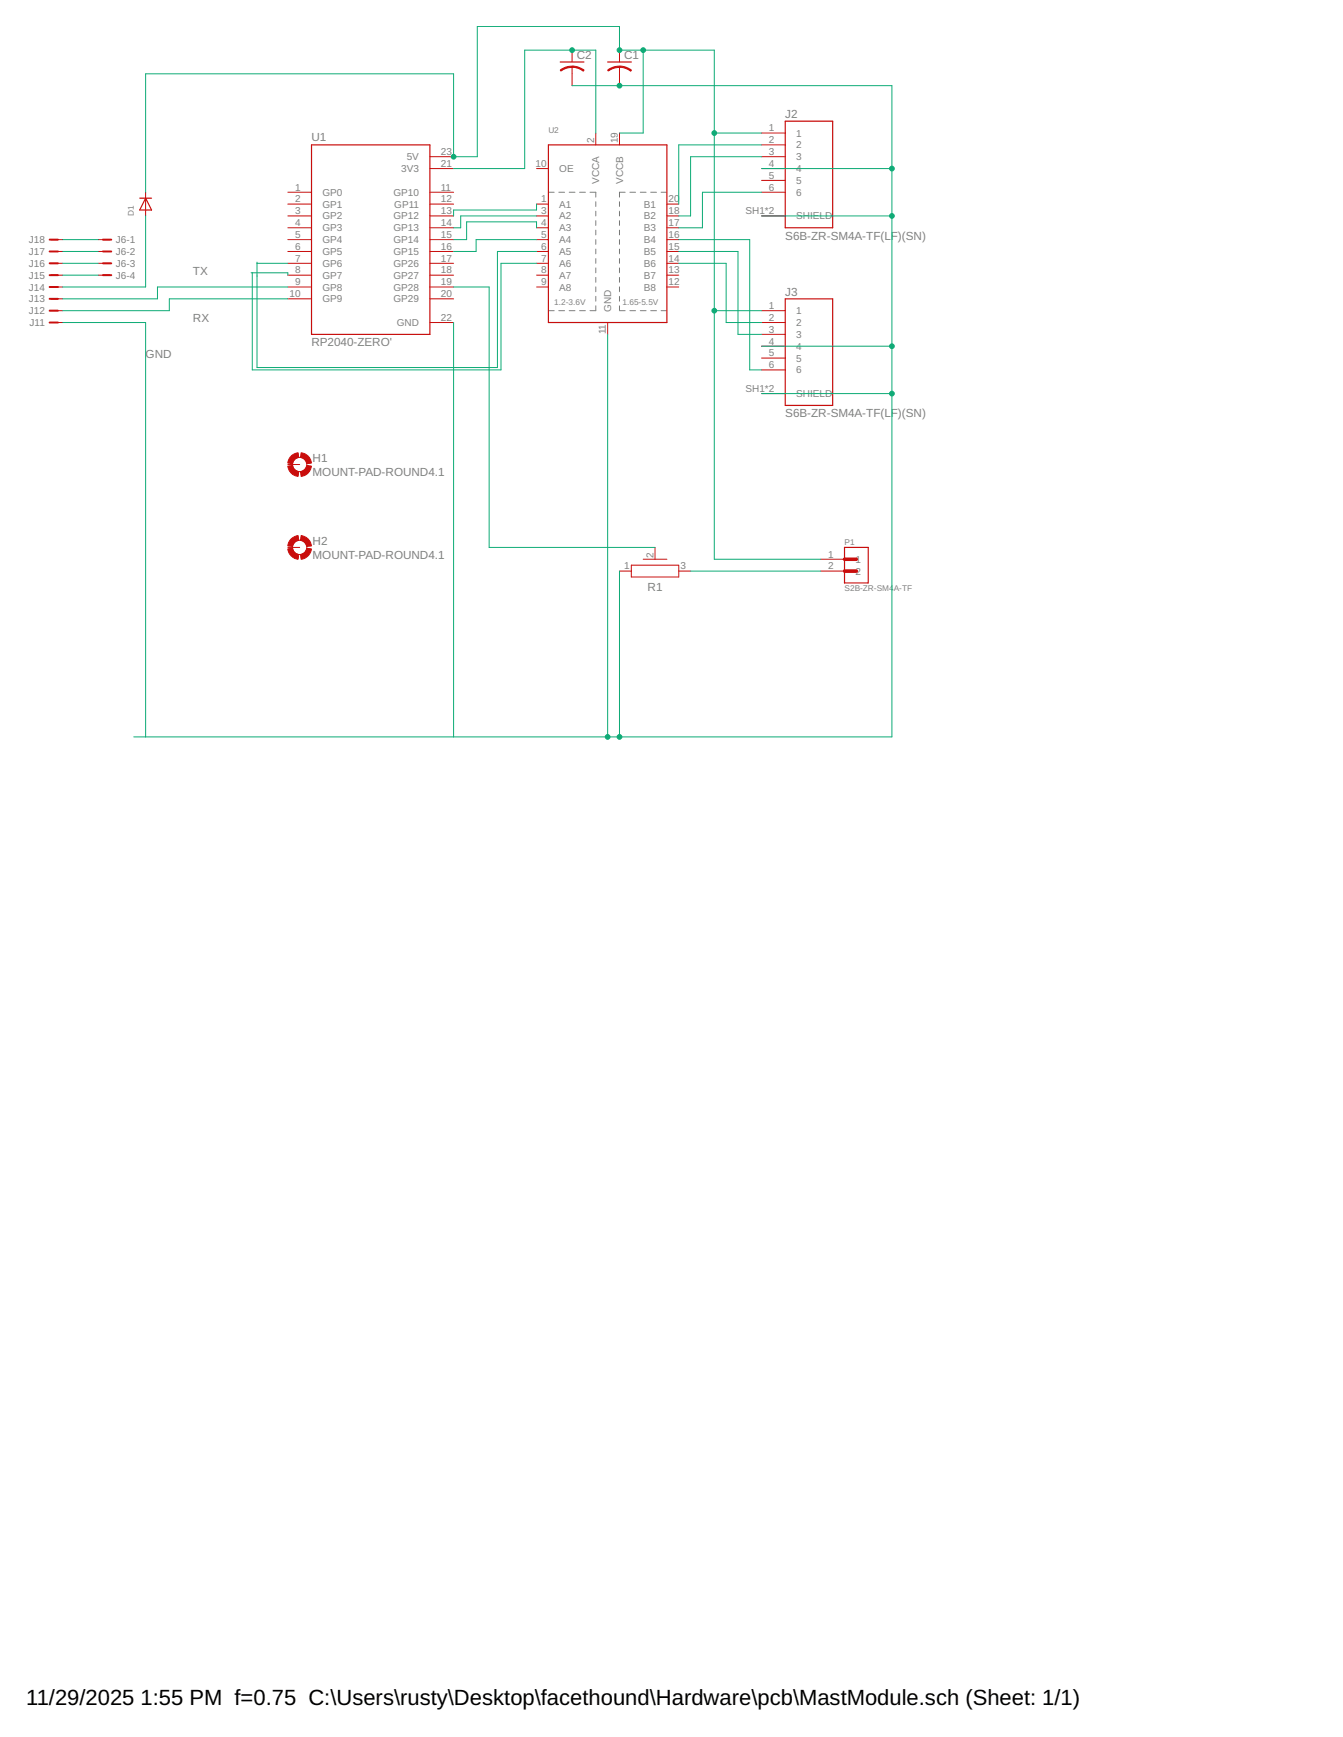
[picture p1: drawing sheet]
<svg xmlns="http://www.w3.org/2000/svg" width="216mm" height="279mm" viewBox="0 0 216 279" stroke-linecap="round" stroke-linejoin="round" font-family="sans-serif">
<g fill="none" stroke="#808080" stroke-width=".16">
<path d="M88.2 30.9h.9M89.8 30.9h1M91.5 30.9h.9M93.2 30.9h.9M94.8 30.9h1v.8M95.8 32.4v.8M95.8 34v.7M95.8 35.5v.8M95.8 37v.8M95.8 38.5v.8M99.6 32.4v.8M99.6 34v.7"/>
<path d="M99.6 35.5v.8M99.6 37v.8M99.6 38.5v.8M100.5 30.9h-.9v.8M101.3 30.9h.9M102.9 30.9h1M104.6 30.9h.9M106.3 30.9h.9M88.2 50h.9M89.8 50h1M91.5 50h.9M93.2 50h.9"/>
<path d="M95.8 49.2v.8h-1M95.8 40.1v.7M95.8 41.6v.8M95.8 43.1v.8M95.8 44.6v.8M95.8 46.1v.8M95.8 47.7v.8M99.6 49.2v.8h.9M99.6 40.1v.7M99.6 41.6v.8M99.6 43.1v.8M99.6 44.6v.8"/>
<path d="M99.6 46.1v.8M99.6 47.7v.8M101.3 50h.9M102.9 50h1M104.6 50h.9M106.3 50h.9"/>
</g>
<path d="M90.1 10h3.8M97.7 10h3.8M126.2 19.5h7.7v17.1h-7.7zM22.5 31.9h1.9M23.4 31.9l1 1.9h-1.9zM50.1 23.3h19v30.5h-19zM88.2 23.3h19v28.6h-19zM126.2 48.1h7.7v17.1h-7.7zM135.8 88.1h3.8v5.7h-3.8z" fill="none" stroke="#c90d0c" stroke-width=".19"/>
<g fill="none" stroke="#c90d0c" stroke-width=".16">
<path d="M92 8.1v1.9M92 10.7v3.1M99.6 8.1v1.9M99.6 10.7v3.1M8.2 38.5h1.9M15.8 38.5h1.9M23.4 30.9v3.8M46.3 38.5h3.8M46.3 36.6h3.8M46.3 34.7h3.8M46.3 32.8h3.8M46.3 30.9h3.8"/>
<path d="M69.1 38.5h3.8M69.1 36.6h3.8M69.1 27.1h3.8M69.1 25.2h3.8M69.1 34.7h3.8M69.1 32.8h3.8M69.1 30.9h3.8M86.3 38.5h1.9M86.3 36.6h1.9M86.3 27.1h1.9M86.3 34.7h1.9M86.3 32.8h1.9"/>
<path d="M95.8 21.4v1.9M99.6 21.4v1.9M107.2 38.5h1.9M107.2 36.6h1.9M107.2 34.7h1.9M107.2 32.8h1.9M122.4 27.1h3.8M122.4 25.2h3.8M122.4 34.7h3.8M122.4 30.9h3.8M122.4 21.4h3.8M122.4 23.3h3.8"/>
<path d="M122.4 29h3.8M8.2 48.1h1.9M8.2 46.2h1.9M8.2 44.3h1.9M8.2 42.4h1.9M8.2 40.4h1.9M8.2 51.9h1.9M8.2 50h1.9M15.8 44.3h1.9M15.8 42.4h1.9M15.8 40.4h1.9M46.3 48.1h3.8"/>
<path d="M46.3 46.2h3.8M46.3 44.3h3.8M46.3 42.4h3.8M46.3 40.4h3.8M69.1 48.1h3.8M69.1 46.2h3.8M69.1 44.3h3.8M69.1 42.4h3.8M69.1 40.4h3.8M69.1 51.9h3.8M86.3 46.2h1.9M86.3 44.3h1.9"/>
<path d="M86.3 42.4h1.9M86.3 40.4h1.9M97.7 51.9v1.9M107.2 46.2h1.9M107.2 44.3h1.9M107.2 42.4h1.9M107.2 40.4h1.9M122.4 51.9h3.8M122.4 50h3.8M122.4 53.8h3.8M122.4 55.7h3.8M122.4 57.6h3.8"/>
<path d="M122.4 59.5h3.8M46.3 74.7h1.9M122.4 63.3h3.8M46.3 88.1h1.9M99.6 91.9h1.9M101.5 90.9h7.6v1.9h-7.6zM103.4 90h3.8M105.3 88.1v1.9M109.1 91.9h1.9M132 90h3.8M132 91.9h3.8"/>
<circle cx="48.2" cy="74.7" r="1.14"/>
<circle cx="48.2" cy="88.1" r="1.14"/>
</g>
<g fill="#c90d0c" stroke="#c90d0c" stroke-width=".16">
<path d="M99.6 10.6l.6 .1 .8 .3 .5 .3-.1 .2a2.97 2.97 0 0 0-1.8-.7z" fill-rule="evenodd"/>
<path d="M97.7 11.3l1.3-.6 .6-.1v.2a2.93 2.93 0 0 0-1.8 .6z" fill-rule="evenodd"/>
<path d="M92 10.6l.6 .1 .8 .3 .5 .3-.1 .2a2.97 2.97 0 0 0-1.8-.7z" fill-rule="evenodd"/>
<path d="M90.1 11.3l1.3-.6 .6-.1v.2a2.93 2.93 0 0 0-1.8 .6z" fill-rule="evenodd"/>
<path d="M48.4 72.8a1.84 1.84 0 0 1 1.7 1.7l-.8 .1-.3-.7-.7-.3z" fill-rule="evenodd"/>
<path d="M46.8 73.4l.6-.4 .5-.2 .1 .8-.7 .3-.3 .7-.7-.1 .1-.5z" fill-rule="evenodd"/>
<path d="M46.3 75l.7-.1 .3 .6 .7 .4-.1 .7a1.84 1.84 0 0 1-1.6-1.6z" fill-rule="evenodd"/>
<path d="M48.3 75.9l.7-.4 .3-.6 .8 .1a1.84 1.84 0 0 1-1.7 1.6z" fill-rule="evenodd"/>
<path d="M48.4 86.1a1.88 1.88 0 0 1 1.7 1.7l-.8 .1-.3-.7-.7-.3z" fill-rule="evenodd"/>
<path d="M46.8 86.7l.6-.4 .5-.2 .1 .8-.7 .3-.3 .7-.7-.1 .1-.5z" fill-rule="evenodd"/>
<path d="M46.3 88.3l.7-.1 .3 .7 .7 .3-.1 .8a1.88 1.88 0 0 1-1.6-1.7z" fill-rule="evenodd"/>
<path d="M48.3 89.2l.7-.3 .3-.7 .8 .1a1.88 1.88 0 0 1-1.7 1.7z" fill-rule="evenodd"/>
</g>
<path d="M135.8 90h1.9M135.8 91.9h1.9" fill="none" stroke="#c90d0c" stroke-width=".57"/>
<path d="M8 38.5h1.3M16.6 38.5h1.3M8 40.4h1.3M8 42.4h1.3M8 44.3h1.3M8 51.9h1.3M8 50h1.3M8 48.1h1.3M8 46.2h1.3M16.6 40.4h1.3M16.6 42.4h1.3M16.6 44.3h1.3" fill="none" stroke="#c90d0c" stroke-width=".32"/>
<g fill="none" stroke="#0dab76" stroke-width=".16">
<path d="M92 13.8h51.4v104.7h-121.9M103.4 8.1v13.3h-3.8M10.1 38.5h5.7M23.4 30.9v-19h49.5v13.3h3.8v-20.9h22.9v3.8h15.2v81.9h17.2M23.4 34.7v11.5h-13.3M86.3 34.7h-12.2v1.9h-1.2M86.3 32.8v1h-13.4v.9M86.3 36.6v-.9h-11.3v2.8h-2.1M86.3 38.5h-9.8v1.9h-3.6M95.8 21.4v-13.3h-11.5v19h-11.4M109.1 38.5h11.4v21h1.9M114.8 21.4h7.6"/>
<path d="M122.4 27.1h21M122.4 25.2h-11.4v9.5h-1.9M122.4 34.7h21M122.4 23.3h-13.3v9.5M122.4 30.9h-9.5v5.7h-3.8M10.1 51.9h13.3v66.6M10.1 40.4h5.7M10.1 42.4h5.7M10.1 44.3h5.7M40.4 43.9h5.9v.4M41.3 42.4h5M46.3 46.2h-21v1.9h-15.2"/>
<path d="M46.3 48.1h-19.1v1.9h-17.1M72.9 51.9v66.6M72.9 46.2h5.7v41.9h26.7M86.3 42.4h-5.8v17.1h-39.9v-15.6M86.3 40.4h-6.3v18.7h-38.7v-16.9M97.7 53.8v64.7M109.1 42.4h7.6v9.5h5.7M109.1 40.4h9.5v13.4h3.8M114.8 50h7.6M122.4 55.7h21M122.4 63.3h21M99.6 91.9v26.6"/>
<path d="M111 91.9h21"/>
</g>
<g fill="#0dab76" stroke="#0dab76" stroke-width=".16">
<circle cx="92" cy="8.1" r=".38"/>
<circle cx="99.6" cy="13.8" r=".38"/>
<circle cx="143.4" cy="34.7" r=".38"/>
<circle cx="143.4" cy="63.3" r=".38"/>
<circle cx="97.7" cy="118.5" r=".38"/>
<circle cx="99.6" cy="118.5" r=".38"/>
<circle cx="143.4" cy="27.1" r=".38"/>
<circle cx="143.4" cy="55.7" r=".38"/>
<circle cx="114.8" cy="50" r=".38"/>
<circle cx="99.6" cy="8.1" r=".38"/>
<circle cx="72.9" cy="25.2" r=".38"/>
<circle cx="114.8" cy="21.4" r=".38"/>
<circle cx="103.4" cy="8.1" r=".38"/>
</g>
<g font-size="3.5">
<text x="4.2" y="274.2">11/29/2025</text>
<text x="22.6" y="274.2">1:55 PM f=0.75 C:\Users\rusty\Desktop\facethound\Hardware\pcb\MastModule.sch (Sheet: 1/1)</text>
</g>
<g font-size="1.9" fill="#808080">
<text x="92.7" y="9.5">C2</text>
<text x="100.3" y="9.5">C1</text>
<text x="50.1" y="22.7">U1</text>
<text x="126.2" y="19">J2</text>
<text x="126.2" y="38.6">S6B-ZR-SM4A-TF(LF)(SN)</text>
<text x="31" y="44.3">TX</text>
<text x="126.2" y="47.6">J3</text>
<text x="31" y="51.9">RX</text>
<text x="23.4" y="57.6">GND</text>
<text x="50.1" y="55.7">RP2040-ZERO'</text>
<text x="126.2" y="67.1">S6B-ZR-SM4A-TF(LF)(SN)</text>
<text x="50.3" y="76.6">MOUNT-PAD-ROUND4.1</text>
<text x="50.3" y="74.3">H1</text>
<text x="50.3" y="89.9">MOUNT-PAD-ROUND4.1</text>
<text x="50.3" y="87.6">H2</text>
<text x="104.1" y="95.1">R1</text>
</g>
<g font-size="1.6" fill="#808080">
<text x="95.5" y="23" transform="rotate(-90 95.5 23)">2</text>
<text x="99.3" y="23" transform="rotate(-90 99.3 23)">19</text>
<text x="123.6" y="21.1">1</text>
<text x="123.6" y="23">2</text>
<text x="128" y="22">1</text>
<text x="128" y="23.9">2</text>
<text x="64.5" y="27.7">3V3</text>
<text x="65.4" y="25.8">5V</text>
<text x="70.9" y="26.8">21</text>
<text x="70.9" y="24.9">23</text>
<text x="86.1" y="26.8">10</text>
<text x="89.9" y="27.7">OE</text>
<text x="96.3" y="29.5" transform="rotate(-90 96.3 29.5)">VCCA</text>
<text x="100.2" y="29.5" transform="rotate(-90 100.2 29.5)">VCCB</text>
<text x="123.6" y="24.9">3</text>
<text x="123.6" y="26.8">4</text>
<text x="123.6" y="28.8">5</text>
<text x="128" y="25.8">3</text>
<text x="128" y="27.7">4</text>
<text x="128" y="29.6">5</text>
<text x="47.4" y="34.5">3</text>
<text x="47.4" y="32.6">2</text>
<text x="47.4" y="30.7">1</text>
<text x="51.8" y="35.3">GP2</text>
<text x="51.8" y="33.4">GP1</text>
<text x="51.8" y="31.5">GP0</text>
<text x="63.3" y="35.3">GP12</text>
<text x="63.3" y="31.5">GP10</text>
<text x="63.4" y="33.4">GP11</text>
<text x="70.9" y="34.5">13</text>
<text x="70.9" y="32.6">12</text>
<text x="70.9" y="30.7">11</text>
<text x="87" y="32.6">1</text>
<text x="87" y="34.5">3</text>
<text x="89.9" y="33.4">A1</text>
<text x="89.9" y="35.3">A2</text>
<text x="103.5" y="33.4">B1</text>
<text x="103.5" y="35.3">B2</text>
<text x="107.5" y="32.6">20</text>
<text x="107.5" y="34.5">18</text>
<text x="119.8" y="34.5">SH1*2</text>
<text x="123.6" y="30.7">6</text>
<text x="128" y="31.5">6</text>
<text x="128" y="35.3">SHIELD</text>
<text x="4.6" y="41">J17</text>
<text x="4.6" y="39.1">J18</text>
<text x="18.6" y="39.1">J6-1</text>
<text x="18.6" y="41">J6-2</text>
<text x="47.4" y="40.2">6</text>
<text x="47.4" y="38.3">5</text>
<text x="47.4" y="36.4">4</text>
<text x="51.8" y="41">GP5</text>
<text x="51.8" y="39.1">GP4</text>
<text x="51.8" y="37.2">GP3</text>
<text x="63.3" y="41">GP15</text>
<text x="63.3" y="39.1">GP14</text>
<text x="63.3" y="37.2">GP13</text>
<text x="70.9" y="40.2">16</text>
<text x="70.9" y="38.3">15</text>
<text x="70.9" y="36.4">14</text>
<text x="87" y="36.4">4</text>
<text x="87" y="38.3">5</text>
<text x="87" y="40.2">6</text>
<text x="89.9" y="37.2">A3</text>
<text x="89.9" y="39.1">A4</text>
<text x="89.9" y="41">A5</text>
<text x="103.5" y="37.2">B3</text>
<text x="103.5" y="39.1">B4</text>
<text x="103.5" y="41">B5</text>
<text x="107.5" y="36.4">17</text>
<text x="107.5" y="38.3">16</text>
<text x="107.5" y="40.2">15</text>
<text x="4.6" y="46.7">J14</text>
<text x="4.6" y="44.8">J15</text>
<text x="4.6" y="42.9">J16</text>
<text x="18.6" y="42.9">J6-3</text>
<text x="18.6" y="44.8">J6-4</text>
<text x="46.5" y="47.8">10</text>
<text x="47.4" y="44">8</text>
<text x="47.4" y="42.1">7</text>
<text x="47.4" y="45.9">9</text>
<text x="51.8" y="44.8">GP7</text>
<text x="51.8" y="42.9">GP6</text>
<text x="51.8" y="46.7">GP8</text>
<text x="63.3" y="46.7">GP28</text>
<text x="63.3" y="44.8">GP27</text>
<text x="63.3" y="42.9">GP26</text>
<text x="70.9" y="47.8">20</text>
<text x="70.9" y="45.9">19</text>
<text x="70.9" y="44">18</text>
<text x="70.9" y="42.1">17</text>
<text x="87" y="42.1">7</text>
<text x="87" y="44">8</text>
<text x="87" y="45.9">9</text>
<text x="89.9" y="42.9">A6</text>
<text x="89.9" y="44.8">A7</text>
<text x="89.9" y="46.7">A8</text>
<text x="103.5" y="42.9">B6</text>
<text x="103.5" y="44.8">B7</text>
<text x="103.5" y="46.7">B8</text>
<text x="107.5" y="42.1">14</text>
<text x="107.5" y="44">13</text>
<text x="107.5" y="45.9">12</text>
<text x="4.6" y="50.5">J12</text>
<text x="4.6" y="48.6">J13</text>
<text x="4.8" y="52.4">J11</text>
<text x="51.8" y="48.6">GP9</text>
<text x="63.3" y="48.6">GP29</text>
<text x="63.8" y="52.4">GND</text>
<text x="70.9" y="51.6">22</text>
<text x="97.4" y="53.8" transform="rotate(-90 97.4 53.8)">11</text>
<text x="98.3" y="50.1" transform="rotate(-90 98.3 50.1)">GND</text>
<text x="123.6" y="49.7">1</text>
<text x="123.6" y="51.6">2</text>
<text x="123.6" y="53.5">3</text>
<text x="128" y="50.5">1</text>
<text x="128" y="52.4">2</text>
<text x="123.6" y="55.4">4</text>
<text x="123.6" y="57.3">5</text>
<text x="123.6" y="59.2">6</text>
<text x="128" y="54.3">3</text>
<text x="128" y="56.3">4</text>
<text x="128" y="58.2">5</text>
<text x="119.8" y="63">SH1*2</text>
<text x="128" y="60.1">6</text>
<text x="128" y="63.9">SHIELD</text>
<text x="105" y="89.7" transform="rotate(-90 105 89.7)">2</text>
<text x="133.1" y="89.7">1</text>
<text x="100.3" y="91.6">1</text>
<text x="109.4" y="91.6">3</text>
<text x="133.1" y="91.6">2</text>
<text x="137.5" y="90.5">1</text>
<text x="137.5" y="92.4">2</text>
</g>
<g font-size="1.3" fill="#808080">
<text x="88.2" y="21.4">U2</text>
<text x="21.5" y="34.7" transform="rotate(-90 21.5 34.7)">D1</text>
<text x="89.1" y="49">1.2-3.6V</text>
<text x="100.1" y="49">1.65-5.5V</text>
<text x="135.8" y="87.7">P1</text>
<text x="135.8" y="95.1">S2B-ZR-SM4</text>
<text x="143.7" y="95.1">A-TF</text>
</g>
</svg>
